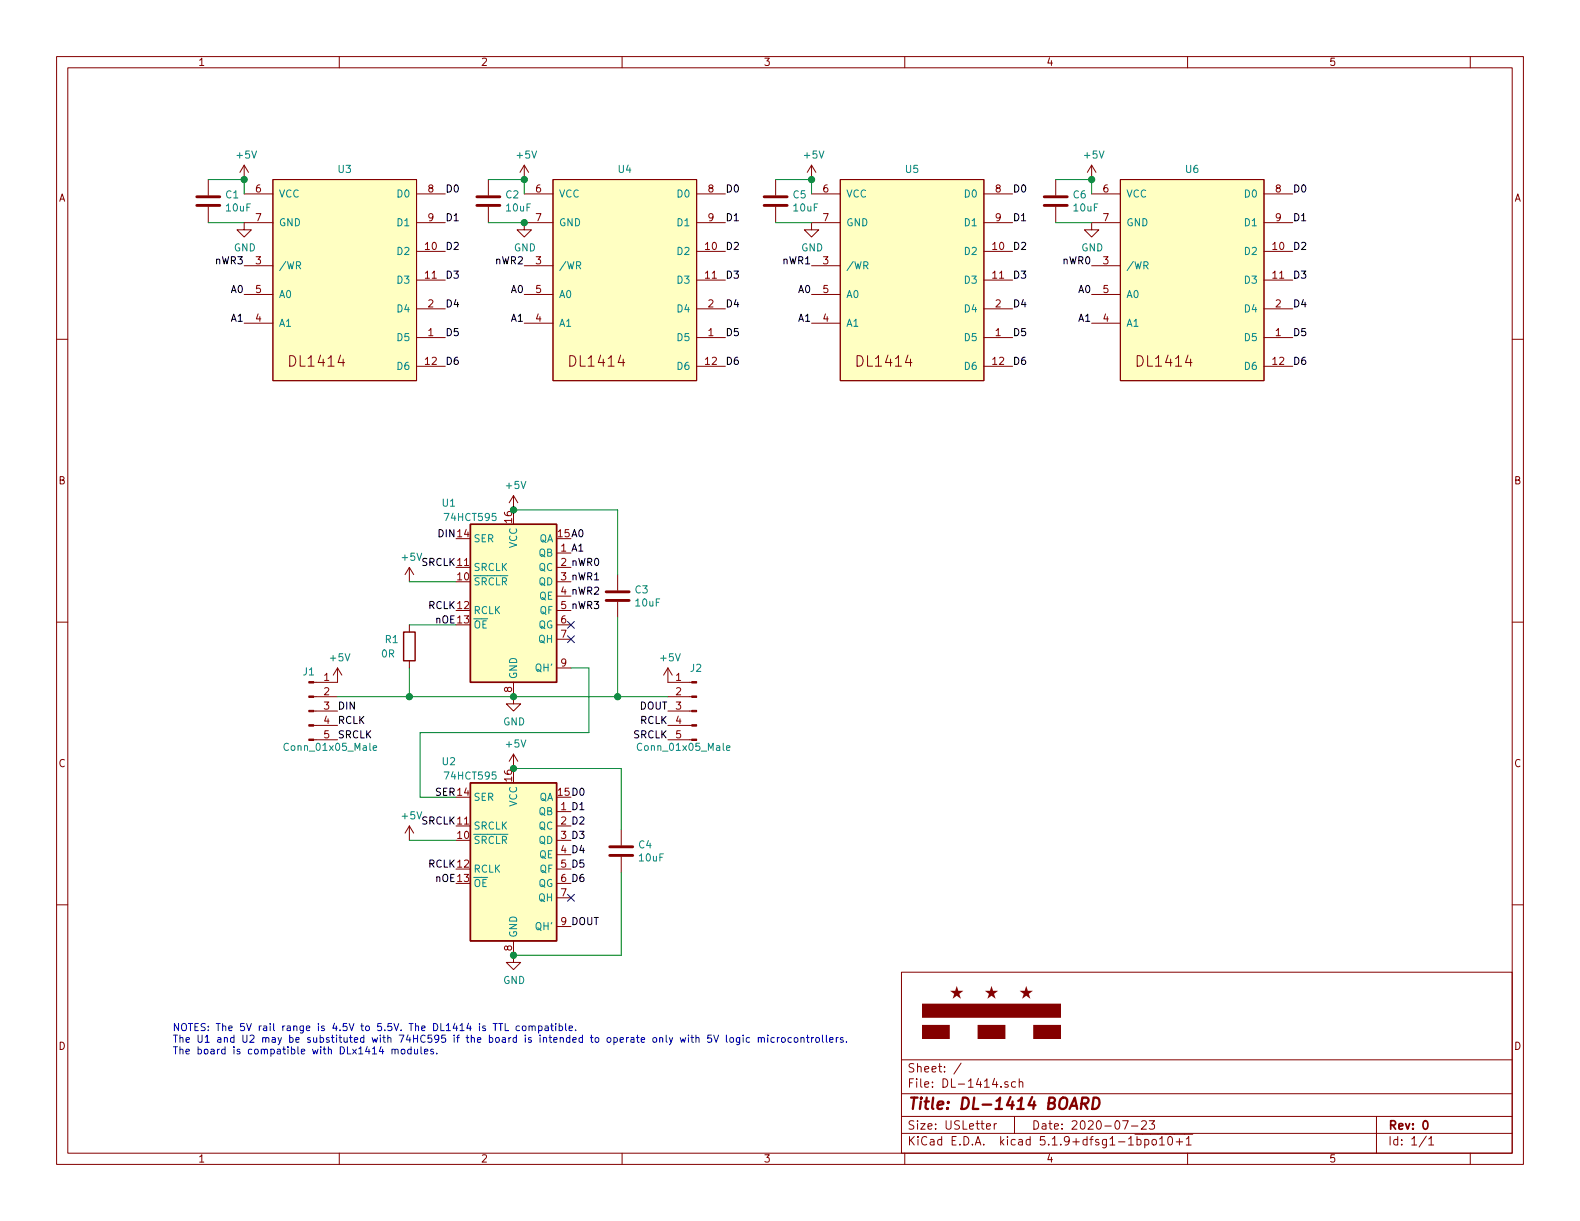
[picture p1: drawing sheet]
EESchema Schematic File Version 4
EELAYER 30 0
EELAYER END
$Descr USLetter 11000 8500
encoding utf-8
Sheet 1 1
Title "DL-1414 BOARD"
Date "2020-07-23"
Rev "0"
Comp ""
Comment1 ""
Comment2 ""
Comment3 ""
Comment4 ""
$EndDescr
$Comp
L dl1414:DL1414 U3
U 1 1
P 2400 1950
F 0 "U3" H 2400 2723 50  0000 C CNN
F 1 "DL1414" H 2050 2700 50  0001 C CNN
F 2 "User_PCB_Libraries:DL1414" H 2350 2600 50  0001 C CNN
F 3 "" H 2350 2600 50  0001 C CNN
F 4 "310-87-106-41-001101 (QTY 2)" H 2400 1950 50  0001 C CNN "PN"
	1    2400 1950
	1    0    0    -1  
$EndComp
$Comp
L dl1414:DL1414 U4
U 1 1
P 4350 1950
F 0 "U4" H 4350 2723 50  0000 C CNN
F 1 "DL1414" H 4000 2700 50  0001 C CNN
F 2 "User_PCB_Libraries:DL1414" H 4300 2600 50  0001 C CNN
F 3 "" H 4300 2600 50  0001 C CNN
F 4 "310-87-106-41-001101 (QTY 2)" H 4350 1950 50  0001 C CNN "PN"
	1    4350 1950
	1    0    0    -1  
$EndComp
$Comp
L dl1414:DL1414 U5
U 1 1
P 6350 1950
F 0 "U5" H 6350 2723 50  0000 C CNN
F 1 "DL1414" H 6000 2700 50  0001 C CNN
F 2 "User_PCB_Libraries:DL1414" H 6300 2600 50  0001 C CNN
F 3 "" H 6300 2600 50  0001 C CNN
F 4 "310-87-106-41-001101 (QTY 2)" H 6350 1950 50  0001 C CNN "PN"
	1    6350 1950
	1    0    0    -1  
$EndComp
$Comp
L dl1414:DL1414 U6
U 1 1
P 8300 1950
F 0 "U6" H 8300 2723 50  0000 C CNN
F 1 "DL1414" H 7950 2700 50  0001 C CNN
F 2 "User_PCB_Libraries:DL1414" H 8250 2600 50  0001 C CNN
F 3 "" H 8250 2600 50  0001 C CNN
F 4 "310-87-106-41-001101 (QTY 2)" H 8300 1950 50  0001 C CNN "PN"
	1    8300 1950
	1    0    0    -1  
$EndComp
Text Label 3100 1350 0    50   ~ 0
D0
Text Label 3100 1550 0    50   ~ 0
D1
Text Label 3100 1750 0    50   ~ 0
D2
Text Label 3100 1950 0    50   ~ 0
D3
Text Label 3100 2150 0    50   ~ 0
D4
Text Label 3100 2350 0    50   ~ 0
D5
Text Label 3100 2550 0    50   ~ 0
D6
Text Label 1700 2250 2    50   ~ 0
A1
Text Label 1700 2050 2    50   ~ 0
A0
Text Label 1700 1850 2    50   ~ 0
nWR3
Text Label 5050 1350 0    50   ~ 0
D0
Text Label 5050 1550 0    50   ~ 0
D1
Text Label 5050 1750 0    50   ~ 0
D2
Text Label 5050 1950 0    50   ~ 0
D3
Text Label 5050 2150 0    50   ~ 0
D4
Text Label 5050 2350 0    50   ~ 0
D5
Text Label 5050 2550 0    50   ~ 0
D6
Text Label 7050 1350 0    50   ~ 0
D0
Text Label 7050 1550 0    50   ~ 0
D1
Text Label 7050 1750 0    50   ~ 0
D2
Text Label 7050 1950 0    50   ~ 0
D3
Text Label 7050 2150 0    50   ~ 0
D4
Text Label 7050 2350 0    50   ~ 0
D5
Text Label 7050 2550 0    50   ~ 0
D6
Text Label 9000 1350 0    50   ~ 0
D0
Text Label 9000 1550 0    50   ~ 0
D1
Text Label 9000 1750 0    50   ~ 0
D2
Text Label 9000 1950 0    50   ~ 0
D3
Text Label 9000 2150 0    50   ~ 0
D4
Text Label 9000 2350 0    50   ~ 0
D5
Text Label 9000 2550 0    50   ~ 0
D6
$Comp
L power:+5V #PWR0101
U 1 1
P 1700 1250
F 0 "#PWR0101" H 1700 1100 50  0001 C CNN
F 1 "+5V" H 1715 1423 50  0000 C CNN
F 2 "" H 1700 1250 50  0001 C CNN
F 3 "" H 1700 1250 50  0001 C CNN
	1    1700 1250
	1    0    0    -1  
$EndComp
$Comp
L power:GND #PWR0102
U 1 1
P 1700 1550
F 0 "#PWR0102" H 1700 1300 50  0001 C CNN
F 1 "GND" H 1705 1377 50  0000 C CNN
F 2 "" H 1700 1550 50  0001 C CNN
F 3 "" H 1700 1550 50  0001 C CNN
	1    1700 1550
	1    0    0    -1  
$EndComp
Text Label 3650 2250 2    50   ~ 0
A1
Text Label 3650 2050 2    50   ~ 0
A0
Text Label 3650 1850 2    50   ~ 0
nWR2
$Comp
L power:+5V #PWR0103
U 1 1
P 3650 1250
F 0 "#PWR0103" H 3650 1100 50  0001 C CNN
F 1 "+5V" H 3665 1423 50  0000 C CNN
F 2 "" H 3650 1250 50  0001 C CNN
F 3 "" H 3650 1250 50  0001 C CNN
	1    3650 1250
	1    0    0    -1  
$EndComp
$Comp
L power:GND #PWR0104
U 1 1
P 3650 1550
F 0 "#PWR0104" H 3650 1300 50  0001 C CNN
F 1 "GND" H 3655 1377 50  0000 C CNN
F 2 "" H 3650 1550 50  0001 C CNN
F 3 "" H 3650 1550 50  0001 C CNN
	1    3650 1550
	1    0    0    -1  
$EndComp
Text Label 5650 2250 2    50   ~ 0
A1
Text Label 5650 2050 2    50   ~ 0
A0
Text Label 5650 1850 2    50   ~ 0
nWR1
$Comp
L power:+5V #PWR0105
U 1 1
P 5650 1250
F 0 "#PWR0105" H 5650 1100 50  0001 C CNN
F 1 "+5V" H 5665 1423 50  0000 C CNN
F 2 "" H 5650 1250 50  0001 C CNN
F 3 "" H 5650 1250 50  0001 C CNN
	1    5650 1250
	1    0    0    -1  
$EndComp
$Comp
L power:GND #PWR0106
U 1 1
P 5650 1550
F 0 "#PWR0106" H 5650 1300 50  0001 C CNN
F 1 "GND" H 5655 1377 50  0000 C CNN
F 2 "" H 5650 1550 50  0001 C CNN
F 3 "" H 5650 1550 50  0001 C CNN
	1    5650 1550
	1    0    0    -1  
$EndComp
Text Label 7600 2250 2    50   ~ 0
A1
Text Label 7600 2050 2    50   ~ 0
A0
Text Label 7600 1850 2    50   ~ 0
nWR0
$Comp
L power:+5V #PWR0107
U 1 1
P 7600 1250
F 0 "#PWR0107" H 7600 1100 50  0001 C CNN
F 1 "+5V" H 7615 1423 50  0000 C CNN
F 2 "" H 7600 1250 50  0001 C CNN
F 3 "" H 7600 1250 50  0001 C CNN
	1    7600 1250
	1    0    0    -1  
$EndComp
$Comp
L power:GND #PWR0108
U 1 1
P 7600 1550
F 0 "#PWR0108" H 7600 1300 50  0001 C CNN
F 1 "GND" H 7605 1377 50  0000 C CNN
F 2 "" H 7600 1550 50  0001 C CNN
F 3 "" H 7600 1550 50  0001 C CNN
	1    7600 1550
	1    0    0    -1  
$EndComp
$Comp
L Device:C C2
U 1 1
P 3400 1400
F 0 "C2" H 3515 1446 50  0000 L CNN
F 1 "10uF" H 3515 1355 50  0000 L CNN
F 2 "Capacitor_SMD:C_1206_3216Metric_Pad1.42x1.75mm_HandSolder" H 3438 1250 50  0001 C CNN
F 3 "~" H 3400 1400 50  0001 C CNN
F 4 "C1206C106K4PACTU" H 3400 1400 50  0001 C CNN "PN"
	1    3400 1400
	1    0    0    -1  
$EndComp
Wire Wire Line
	3650 1550 3400 1550
Connection ~ 3650 1550
Wire Wire Line
	3400 1250 3650 1250
Wire Wire Line
	3650 1250 3650 1350
Connection ~ 3650 1250
$Comp
L Device:C C1
U 1 1
P 1450 1400
F 0 "C1" H 1565 1446 50  0000 L CNN
F 1 "10uF" H 1565 1355 50  0000 L CNN
F 2 "Capacitor_SMD:C_1206_3216Metric_Pad1.42x1.75mm_HandSolder" H 1488 1250 50  0001 C CNN
F 3 "~" H 1450 1400 50  0001 C CNN
F 4 "C1206C106K4PACTU" H 1450 1400 50  0001 C CNN "PN"
	1    1450 1400
	1    0    0    -1  
$EndComp
Wire Wire Line
	1700 1550 1450 1550
Wire Wire Line
	1450 1250 1700 1250
$Comp
L Device:C C5
U 1 1
P 5400 1400
F 0 "C5" H 5515 1446 50  0000 L CNN
F 1 "10uF" H 5515 1355 50  0000 L CNN
F 2 "Capacitor_SMD:C_1206_3216Metric_Pad1.42x1.75mm_HandSolder" H 5438 1250 50  0001 C CNN
F 3 "~" H 5400 1400 50  0001 C CNN
F 4 "C1206C106K4PACTU" H 5400 1400 50  0001 C CNN "PN"
	1    5400 1400
	1    0    0    -1  
$EndComp
Wire Wire Line
	5650 1550 5400 1550
Wire Wire Line
	5400 1250 5650 1250
$Comp
L Device:C C6
U 1 1
P 7350 1400
F 0 "C6" H 7465 1446 50  0000 L CNN
F 1 "10uF" H 7465 1355 50  0000 L CNN
F 2 "Capacitor_SMD:C_1206_3216Metric_Pad1.42x1.75mm_HandSolder" H 7388 1250 50  0001 C CNN
F 3 "~" H 7350 1400 50  0001 C CNN
F 4 "C1206C106K4PACTU" H 7350 1400 50  0001 C CNN "PN"
	1    7350 1400
	1    0    0    -1  
$EndComp
Wire Wire Line
	7600 1550 7350 1550
Wire Wire Line
	7350 1250 7600 1250
Wire Wire Line
	1700 1250 1700 1350
Connection ~ 1700 1250
Wire Wire Line
	5650 1250 5650 1350
Connection ~ 5650 1250
Wire Wire Line
	7600 1350 7600 1250
Connection ~ 7600 1250
Text Label 3975 5550 0    50   ~ 0
D0
Text Label 3975 5650 0    50   ~ 0
D1
Text Label 3975 5750 0    50   ~ 0
D2
Text Label 3975 5850 0    50   ~ 0
D3
Text Label 3975 5950 0    50   ~ 0
D4
Text Label 3975 6050 0    50   ~ 0
D5
Text Label 3975 6150 0    50   ~ 0
D6
Text Label 3975 3750 0    50   ~ 0
A0
Text Label 3975 3850 0    50   ~ 0
A1
Text Label 3975 4250 0    50   ~ 0
nWR3
$Comp
L Device:C C3
U 1 1
P 4300 4150
F 0 "C3" H 4415 4196 50  0000 L CNN
F 1 "10uF" H 4415 4105 50  0000 L CNN
F 2 "Capacitor_SMD:C_1206_3216Metric_Pad1.42x1.75mm_HandSolder" H 4338 4000 50  0001 C CNN
F 3 "~" H 4300 4150 50  0001 C CNN
F 4 "C1206C106K4PACTU" H 4300 4150 50  0001 C CNN "PN"
	1    4300 4150
	1    0    0    -1  
$EndComp
$Comp
L power:+5V #PWR0109
U 1 1
P 3575 3550
F 0 "#PWR0109" H 3575 3400 50  0001 C CNN
F 1 "+5V" H 3590 3723 50  0000 C CNN
F 2 "" H 3575 3550 50  0001 C CNN
F 3 "" H 3575 3550 50  0001 C CNN
	1    3575 3550
	1    0    0    -1  
$EndComp
$Comp
L power:GND #PWR0110
U 1 1
P 3575 4850
F 0 "#PWR0110" H 3575 4600 50  0001 C CNN
F 1 "GND" H 3580 4677 50  0000 C CNN
F 2 "" H 3575 4850 50  0001 C CNN
F 3 "" H 3575 4850 50  0001 C CNN
	1    3575 4850
	1    0    0    -1  
$EndComp
$Comp
L Device:C C4
U 1 1
P 4325 5925
F 0 "C4" H 4440 5971 50  0000 L CNN
F 1 "10uF" H 4440 5880 50  0000 L CNN
F 2 "Capacitor_SMD:C_1206_3216Metric_Pad1.42x1.75mm_HandSolder" H 4363 5775 50  0001 C CNN
F 3 "~" H 4325 5925 50  0001 C CNN
F 4 "C1206C106K4PACTU" H 4325 5925 50  0001 C CNN "PN"
	1    4325 5925
	1    0    0    -1  
$EndComp
$Comp
L power:+5V #PWR0111
U 1 1
P 3575 5350
F 0 "#PWR0111" H 3575 5200 50  0001 C CNN
F 1 "+5V" H 3590 5523 50  0000 C CNN
F 2 "" H 3575 5350 50  0001 C CNN
F 3 "" H 3575 5350 50  0001 C CNN
	1    3575 5350
	1    0    0    -1  
$EndComp
$Comp
L power:GND #PWR0112
U 1 1
P 3575 6650
F 0 "#PWR0112" H 3575 6400 50  0001 C CNN
F 1 "GND" H 3580 6477 50  0000 C CNN
F 2 "" H 3575 6650 50  0001 C CNN
F 3 "" H 3575 6650 50  0001 C CNN
	1    3575 6650
	1    0    0    -1  
$EndComp
Wire Wire Line
	3575 5350 4325 5350
Wire Wire Line
	4325 6075 4325 6650
Wire Wire Line
	4325 6650 3575 6650
Wire Wire Line
	3575 4850 4300 4850
Wire Wire Line
	4300 4850 4300 4300
Wire Wire Line
	4300 3550 3575 3550
Wire Wire Line
	4325 5350 4325 5775
Wire Wire Line
	4300 4000 4300 3550
Connection ~ 3575 4850
Wire Wire Line
	3175 5550 2925 5550
Wire Wire Line
	2925 5550 2925 5100
Wire Wire Line
	2925 5100 4100 5100
Wire Wire Line
	4100 5100 4100 4650
Wire Wire Line
	4100 4650 3975 4650
Text Label 3175 3750 2    50   ~ 0
DIN
Text Label 3175 3950 2    50   ~ 0
SRCLK
Text Label 3175 4250 2    50   ~ 0
RCLK
Text Label 3175 4350 2    50   ~ 0
nOE
Text Label 3175 5550 2    50   ~ 0
SER
Text Label 3175 5750 2    50   ~ 0
SRCLK
Text Label 3175 6050 2    50   ~ 0
RCLK
Text Label 3175 6150 2    50   ~ 0
nOE
$Comp
L Device:R R1
U 1 1
P 2850 4500
F 0 "R1" H 2675 4550 50  0000 L CNN
F 1 "0R" H 2650 4450 50  0000 L CNN
F 2 "Resistor_SMD:R_0805_2012Metric_Pad1.15x1.40mm_HandSolder" V 2780 4500 50  0001 C CNN
F 3 "~" H 2850 4500 50  0001 C CNN
F 4 "ERJ-6GEY0R00V" H 2850 4500 50  0001 C CNN "PN"
	1    2850 4500
	1    0    0    -1  
$EndComp
Text Label 3975 6450 0    50   ~ 0
DOUT
NoConn ~ 3975 6250
NoConn ~ 3975 4450
NoConn ~ 3975 4350
Text Label 3975 4150 0    50   ~ 0
nWR2
Text Label 3975 4050 0    50   ~ 0
nWR1
Text Label 3975 3950 0    50   ~ 0
nWR0
$Comp
L power:+5V #PWR0113
U 1 1
P 2850 4050
F 0 "#PWR0113" H 2850 3900 50  0001 C CNN
F 1 "+5V" H 2865 4223 50  0000 C CNN
F 2 "" H 2850 4050 50  0001 C CNN
F 3 "" H 2850 4050 50  0001 C CNN
	1    2850 4050
	1    0    0    -1  
$EndComp
Wire Wire Line
	2850 4050 3175 4050
Wire Wire Line
	2850 4850 3575 4850
Wire Wire Line
	2850 4850 2850 4650
Wire Wire Line
	2850 4350 3175 4350
$Comp
L power:+5V #PWR0114
U 1 1
P 2350 4750
F 0 "#PWR0114" H 2350 4600 50  0001 C CNN
F 1 "+5V" H 2365 4923 50  0000 C CNN
F 2 "" H 2350 4750 50  0001 C CNN
F 3 "" H 2350 4750 50  0001 C CNN
	1    2350 4750
	1    0    0    -1  
$EndComp
Text Label 2350 4950 0    50   ~ 0
DIN
Text Label 2350 5150 0    50   ~ 0
SRCLK
Text Label 2350 5050 0    50   ~ 0
RCLK
Text Label 4650 4950 2    50   ~ 0
DOUT
Text Label 4650 5150 2    50   ~ 0
SRCLK
Text Label 4650 5050 2    50   ~ 0
RCLK
Wire Wire Line
	2350 4850 2850 4850
Connection ~ 2850 4850
$Comp
L power:+5V #PWR0115
U 1 1
P 4650 4750
F 0 "#PWR0115" H 4650 4600 50  0001 C CNN
F 1 "+5V" H 4665 4923 50  0000 C CNN
F 2 "" H 4650 4750 50  0001 C CNN
F 3 "" H 4650 4750 50  0001 C CNN
	1    4650 4750
	1    0    0    -1  
$EndComp
Wire Wire Line
	4650 4850 4300 4850
Connection ~ 4300 4850
$Comp
L Connector:Conn_01x05_Male J1
U 1 1
P 2150 4950
F 0 "J1" H 2150 5225 50  0000 C CNN
F 1 "Conn_01x05_Male" H 2300 4700 50  0000 C CNN
F 2 "Connector_PinHeader_2.54mm:PinHeader_1x05_P2.54mm_Vertical" H 2150 4950 50  0001 C CNN
F 3 "~" H 2150 4950 50  0001 C CNN
F 4 "PRPC005SBAN-M71RC" H 2150 4950 50  0001 C CNN "PN"
	1    2150 4950
	1    0    0    -1  
$EndComp
$Comp
L Connector:Conn_01x05_Male J2
U 1 1
P 4850 4950
F 0 "J2" H 4900 5250 50  0000 R CNN
F 1 "Conn_01x05_Male" H 5275 4700 50  0000 R CNN
F 2 "Connector_PinHeader_2.54mm:PinHeader_1x05_P2.54mm_Vertical" H 4850 4950 50  0001 C CNN
F 3 "~" H 4850 4950 50  0001 C CNN
F 4 "PPPC051LGBN-RC" H 4850 4950 50  0001 C CNN "PN"
	1    4850 4950
	-1   0    0    -1  
$EndComp
$Comp
L power:+5V #PWR0116
U 1 1
P 2850 5850
F 0 "#PWR0116" H 2850 5700 50  0001 C CNN
F 1 "+5V" H 2865 6023 50  0000 C CNN
F 2 "" H 2850 5850 50  0001 C CNN
F 3 "" H 2850 5850 50  0001 C CNN
	1    2850 5850
	1    0    0    -1  
$EndComp
Wire Wire Line
	2850 5850 3175 5850
$Comp
L 74xx:74HCT595 U1
U 1 1
P 3575 4150
F 0 "U1" H 3125 4800 50  0000 C CNN
F 1 "74HCT595" H 3275 4700 50  0000 C CNN
F 2 "Package_SO:SOIC-16_3.9x9.9mm_P1.27mm" H 3575 4150 50  0001 C CNN
F 3 "https://assets.nexperia.com/documents/data-sheet/74HC_HCT595.pdf" H 3575 4150 50  0001 C CNN
F 4 "74HCT595D-Q100,118" H 3575 4150 50  0001 C CNN "PN"
	1    3575 4150
	1    0    0    -1  
$EndComp
$Comp
L 74xx:74HCT595 U2
U 1 1
P 3575 5950
F 0 "U2" H 3125 6600 50  0000 C CNN
F 1 "74HCT595" H 3275 6500 50  0000 C CNN
F 2 "Package_SO:SOIC-16_3.9x9.9mm_P1.27mm" H 3575 5950 50  0001 C CNN
F 3 "https://assets.nexperia.com/documents/data-sheet/74HC_HCT595.pdf" H 3575 5950 50  0001 C CNN
F 4 "74HCT595D-Q100,118" H 3575 5950 50  0001 C CNN "PN"
	1    3575 5950
	1    0    0    -1  
$EndComp
Connection ~ 3575 3550
Connection ~ 3575 5350
Connection ~ 3575 6650
Text Notes 1200 7350 0    50   ~ 0
NOTES: The 5V rail range is 4.5V to 5.5V. The DL1414 is TTL compatible. \nThe U1 and U2 may be substituted with 74HC595 if the board is intended to operate only with 5V logic microcontrollers. \nThe board is compatible with DLx1414 modules.
$EndSCHEMATC
